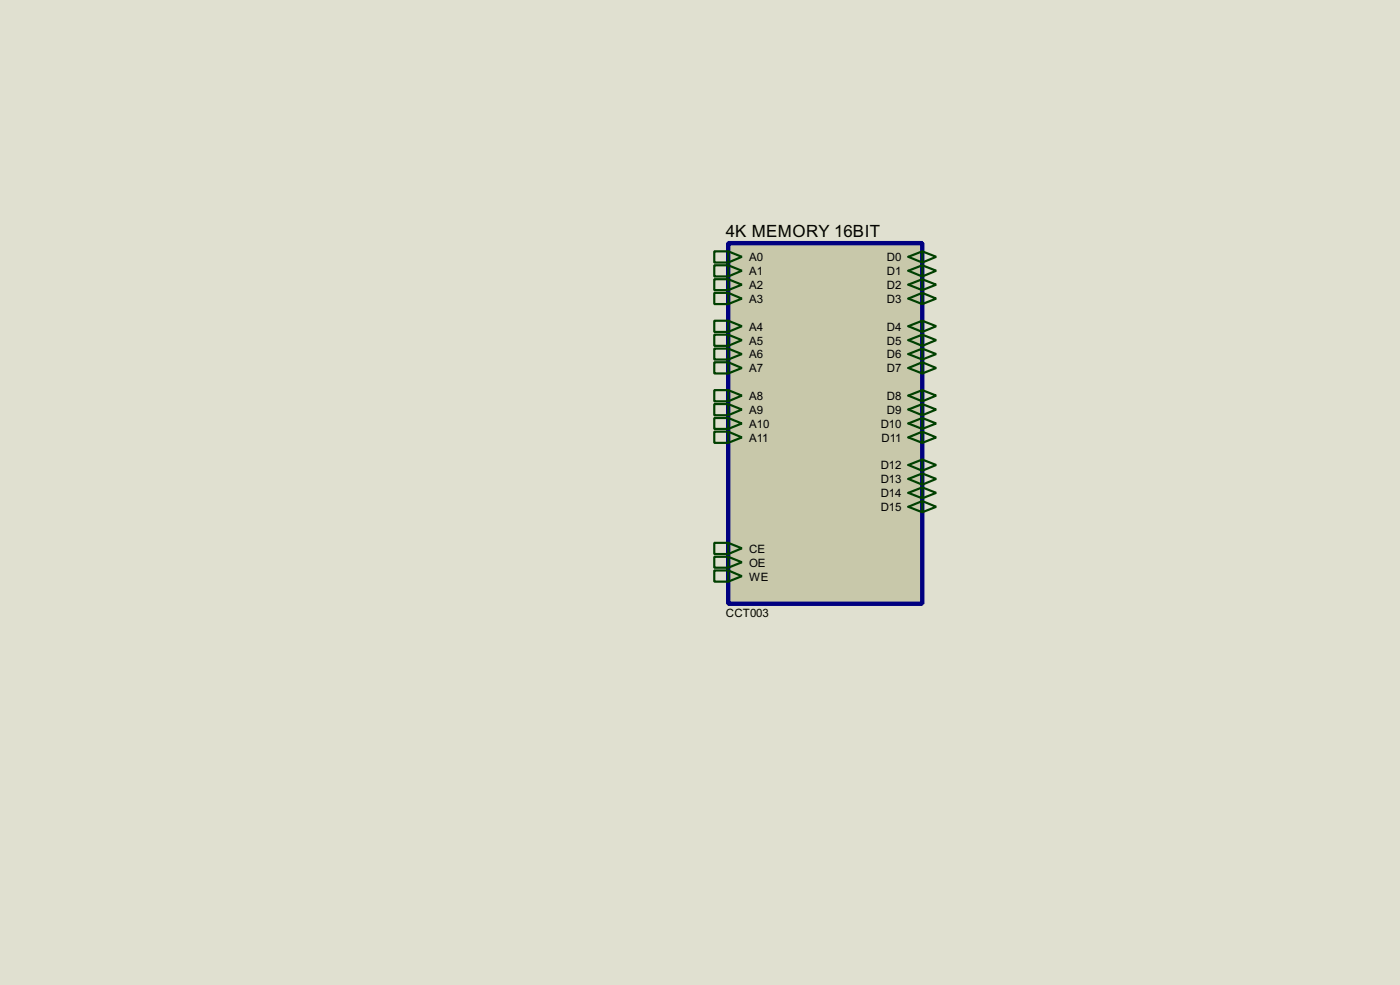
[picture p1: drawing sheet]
<svg xmlns="http://www.w3.org/2000/svg" width="256mm" height="180mm" viewBox="0 0 256 180" stroke-linecap="round" stroke-linejoin="round" font-family="sans-serif">
<path d="M0 0h256.5v180.3h-256.5z" fill="#e0e0d0"/>
<path d="M133.4 44.5h35.5v66h-35.5z" fill="#c8c8aa" stroke="#000080" stroke-width=".8"/>
<g fill="none" stroke="#004000" stroke-width=".4">
<path d="M130.8 48.5h2.6l2.5 1-2.5 1.1h-2.6zM130.8 51.1h2.6l2.5 1-2.5 1h-2.6zM130.8 53.6h2.6l2.5 1-2.5 1h-2.6zM130.8 58.7h2.6l2.5 1-2.5 1h-2.6zM130.8 46h2.6l2.5 1-2.5 1h-2.6zM133.4 46v2M133.4 48.5v2.1M133.4 51.1v2M133.4 53.6v2M133.4 58.7v2M168.9 46l2.6 1-2.6 1zM168.9 48.5l2.6 1-2.6 1.1z"/>
<path d="M168.9 51.1l2.6 1-2.6 1zM168.9 53.6l2.6 1-2.6 1zM168.9 58.7l2.6 1-2.6 1zM168.9 46l-2.5 1 2.5 1M168.9 48.5l-2.5 1 2.5 1.1M168.9 51.1l-2.5 1 2.5 1M168.9 53.6l-2.5 1 2.5 1M168.9 58.7l-2.5 1 2.5 1M130.8 61.2h2.6l2.5 1-2.5 1.1h-2.6zM130.8 63.8h2.6l2.5 1-2.5 1h-2.6zM130.8 66.3h2.6l2.5 1-2.5 1h-2.6zM130.8 71.4h2.6l2.5 1-2.5 1h-2.6z"/>
<path d="M130.8 73.9h2.6l2.5 1-2.5 1.1h-2.6zM130.8 76.5h2.6l2.5 1-2.5 1h-2.6zM130.8 79h2.6l2.5 1-2.5 1h-2.6zM133.4 61.2v2.1M133.4 63.8v2M133.4 66.3v2M133.4 71.4v2M133.4 73.9v2.1M133.4 76.5v2M133.4 79v2M168.9 61.2l2.6 1-2.6 1.1zM168.9 63.8l2.6 1-2.6 1z"/>
<path d="M168.9 66.3l2.6 1-2.6 1zM168.9 71.4l2.6 1-2.6 1zM168.9 73.9l2.6 1-2.6 1.1zM168.9 76.5l2.6 1-2.6 1zM168.9 79l2.6 1-2.6 1zM168.9 61.2l-2.5 1 2.5 1.1M168.9 63.8l-2.5 1 2.5 1M168.9 66.3l-2.5 1 2.5 1M168.9 71.4l-2.5 1 2.5 1M168.9 73.9l-2.5 1 2.5 1.1M168.9 76.5l-2.5 1 2.5 1M168.9 79l-2.5 1 2.5 1"/>
<path d="M130.8 99.3h2.6l2.5 1-2.5 1.1h-2.6zM133.4 99.3v2.1M168.9 84.1l2.6 1-2.6 1zM168.9 86.6l2.6 1-2.6 1.1zM168.9 89.2l2.6 1-2.6 1zM168.9 91.7l2.6 1-2.6 1zM168.9 84.1l-2.5 1 2.5 1M168.9 86.6l-2.5 1 2.5 1.1M168.9 89.2l-2.5 1 2.5 1M168.9 91.7l-2.5 1 2.5 1M130.8 104.4h2.6l2.5 1-2.5 1h-2.6zM130.8 101.9h2.6l2.5 1-2.5 1h-2.6z"/>
<path d="M133.4 101.9v2M133.4 104.4v2"/>
</g>
<text font-size="3.4" x="132.9" y="43.4">4K MEMORY 16BIT</text>
<g font-size="2.3">
<text x="137.2" y="47.8">A0</text>
<text x="162.5" y="47.8">D0</text>
<text x="137.2" y="50.3">A1</text>
<text x="137.2" y="52.9">A2</text>
<text x="162.5" y="50.3">D1</text>
<text x="162.5" y="52.9">D2</text>
<text x="137.2" y="55.4">A3</text>
<text x="162.5" y="55.4">D3</text>
<text x="137.2" y="60.5">A4</text>
<text x="137.2" y="63">A5</text>
<text x="137.2" y="65.6">A6</text>
<text x="162.5" y="60.5">D4</text>
<text x="162.5" y="63">D5</text>
<text x="162.5" y="65.6">D6</text>
<text x="137.2" y="68.1">A7</text>
<text x="162.5" y="68.1">D7</text>
<text x="137.2" y="73.2">A8</text>
<text x="137.2" y="75.7">A9</text>
<text x="162.5" y="73.2">D8</text>
<text x="162.5" y="75.7">D9</text>
<text x="137.2" y="78.3">A10</text>
<text x="137.2" y="80.8">A11</text>
<text x="161.3" y="78.3">D10</text>
<text x="161.5" y="80.8">D11</text>
<text x="161.3" y="85.9">D12</text>
<text x="161.3" y="88.4">D13</text>
<text x="161.3" y="91">D14</text>
<text x="161.3" y="93.5">D15</text>
<text x="137.2" y="101.1">CE</text>
<text x="137.2" y="106.2">WE</text>
<text x="137.2" y="103.7">OE</text>
<text x="133" y="112.9">CCT003</text>
</g>
</svg>
